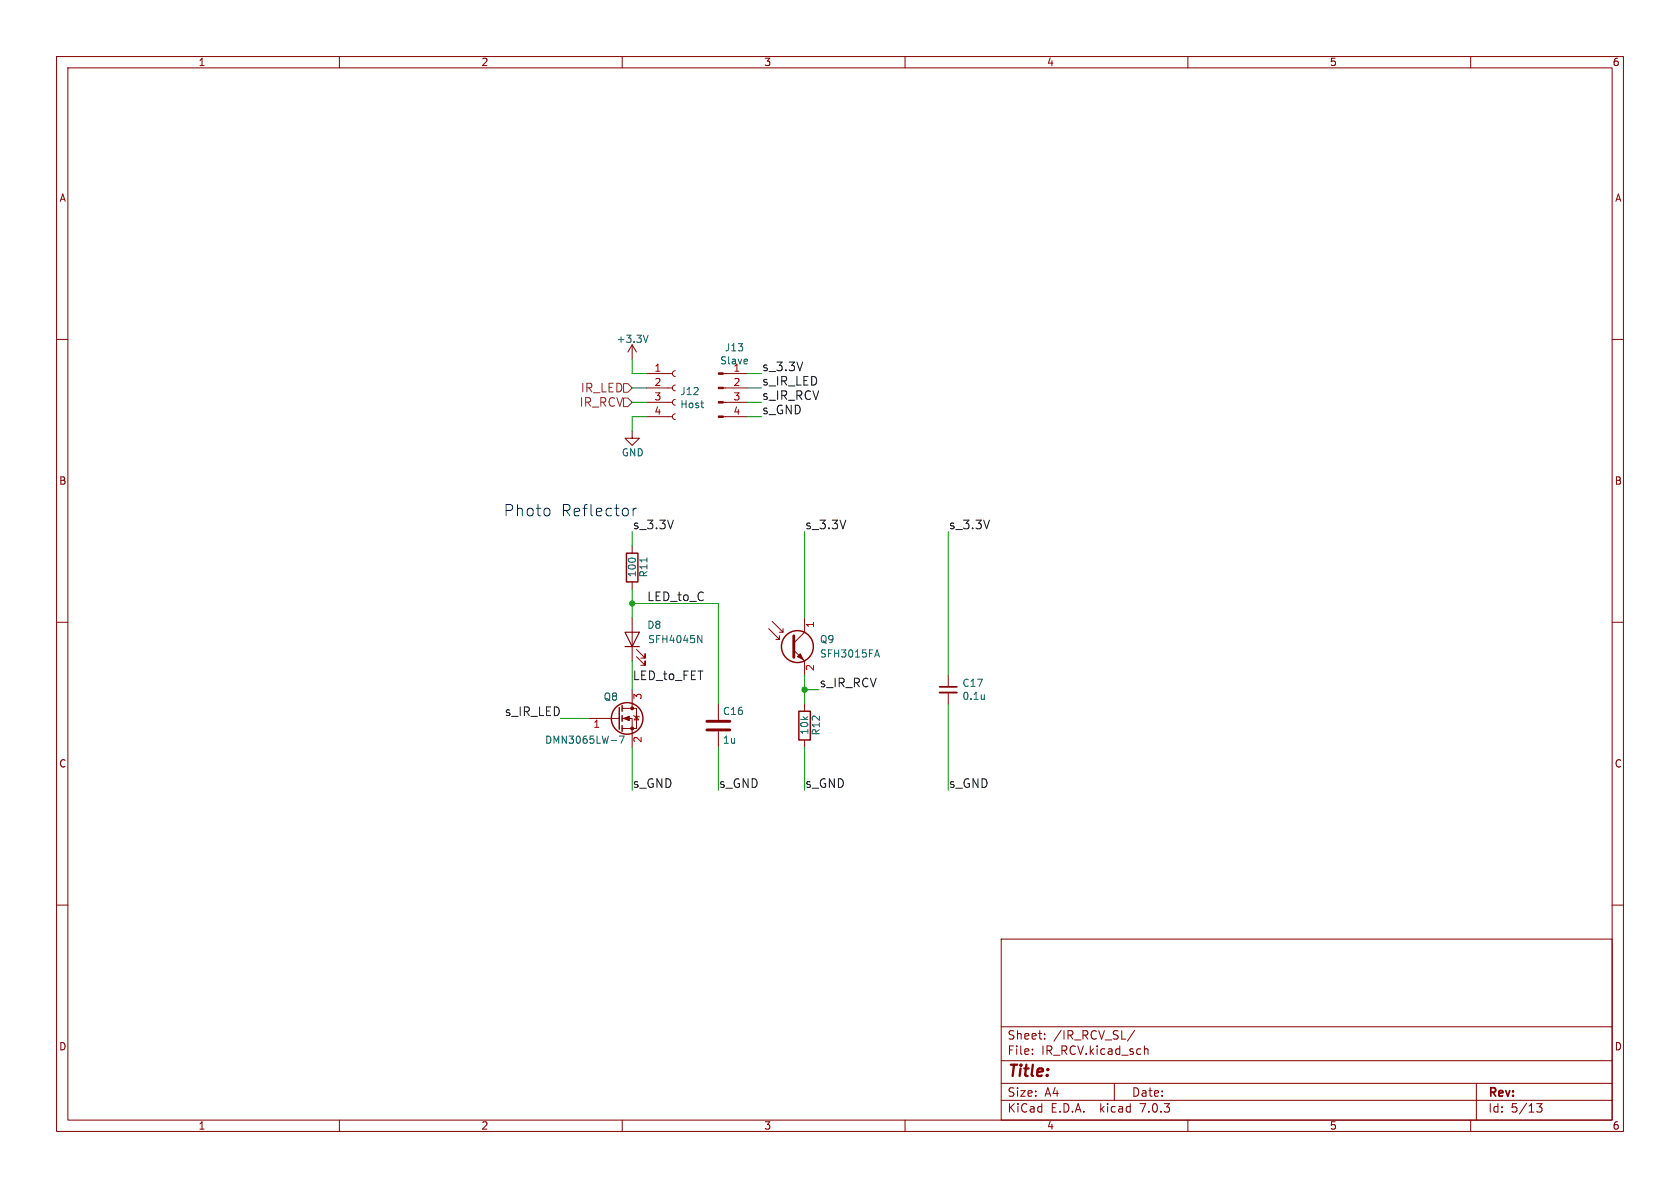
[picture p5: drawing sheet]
<svg xmlns="http://www.w3.org/2000/svg" width="297mm" height="210mm" viewBox="0 0 297 210" stroke-linecap="round" stroke-linejoin="round" font-family="sans-serif">
<g fill="none" stroke="#840000" stroke-width=".18">
<path d="M10 10h277v190h-277zM12 12h273v186h-273zM60 10v2M110 10v2M160 10v2M210 10v2M260 10v2M10 60h2M285 60h2M111.8 76.2v1.3h1.2l-1.2 1.2-1.3-1.2h1.3M111.8 61v2.5M111.8 61l-.8 1.2"/>
<path d="M111.8 61l.7 1.2M114.3 73.7h4.6M114.3 71.1h4.6M114.3 68.6h4.6M114.3 66h4.6M119.4 73.2l-.4 .1-.1 .3 .1 .4 .4 .2M119.4 70.6l-.4 .1-.1 .4 .1 .4 .4 .1M119.4 68.1l-.4 .1-.1 .4 .1 .3 .4 .2M119.4 65.5l-.4 .2-.1 .3 .1 .4 .4 .1M127.9 73.7h4.2M127.9 71.1h4.2M127.9 68.6h4.2"/>
<path d="M127.9 66h4.2M111.8 96.5v1.3M10 110h2M111.8 102.9v1.2M111.8 109.2v7.6M112.5 116.1l1.5 1.5v-.8v.8h-.7M112.5 114.8l1.5 1.5v-.7v.7h-.7M135.9 111.1l1.9 1.9v-.6M136.5 109.9l1.9 1.9v-.7M137.2 113h.6M137.8 111.8h.6M140.3 114.9l1.9 1.9v2.6"/>
<path d="M142.2 109.2v2.6l-1.9 1.9M167.6 119.4v2M285 110h2M104.1 127h5.4M110 127h1.8v5.1M110 125.2h2.5v3.6h-2.5M111.8 121.9v3.3M112 126.5l.1 .1h.8l.1 .1M112.5 126.6l.4 .7h-.8zM127 124.5v2.8M127 129.3v2.8M142.2 124.5v1.2"/>
<path d="M142.2 130.8v1.3M167.6 122.4v2.1M10 160h2M285 160h2M177 166h108v32h-108zM60 198v2M110 198v2M160 198v2M177 194.5h108M177 191.5h108M177 187.5h108M177 181.5h108"/>
<path d="M182.5 186.3v.1M182.5 185.5v.1M184.7 183.6v.1M184.7 182.8v.1M197 191.5v3M200.6 182.1l-1.3 2M202.3 184.9v1.5M202.3 185.5l.2-.1 .4 .1 .1 .9M210 198v2M260 198v2M261 191.5v6.5M271.7 195.1h.9l-.5 .6 .4 .1v.7l-.2 .1h-.4l-.2-.1"/>
</g>
<path d="M166.1 122.4h3.1" fill="none" stroke="#840000" stroke-width=".33"/>
<path d="M166.1 121.4h3.1" fill="none" stroke="#840000" stroke-width=".3"/>
<g fill="none" stroke="#006464" stroke-width=".18">
<path d="M113.7 59.3l.5 1.2 .4-1.2M123.9 71.2h.5M124.3 72.1h.1M132.1 63.5v.3l-.6 .1M111.3 98.7h.8M114.4 98.6v.8M123.4 112.3l.7 1.3v-1.3M154.7 115.8h.7M155.1 114.9l.4 1.2M108 130.9h1M109.5 130.1h.8l-.5 1.3M174 122.8v.8"/>
<path d="M174 123.5l-.2 .1"/>
</g>
<g fill="none" stroke="#840000" stroke-width=".25">
<path d="M110.7 97.8h2.1v5.1h-2.1zM109.5 125.1v3.8M110 124.7v1M110 126.5v1M110 128.3v1M141.2 125.7h2.1v5.1h-2.1z"/>
<circle cx="141" cy="114.3" r="2.82"/>
<circle cx="110.9" cy="127" r="2.79"/>
</g>
<path d="M110.5 111.8h2.5l-1.2 2.5zM110.5 114.3h2.5" fill="none" stroke="#840000" stroke-width=".2"/>
<g fill="#840000" stroke="#840000" stroke-width=".18">
<path d="M110.2 127l1.1-.4v.8z"/>
<path d="M127 73.5h.9v.3h-.9z"/>
<path d="M127 71h.9v.2h-.9z"/>
<path d="M127 68.5h.9v.2h-.9z"/>
<path d="M127 65.9h.9v.3h-.9z"/>
<path d="M141 116.1l.5-.5 .5 1z"/>
<circle cx="111.8" cy="128.8" r=".25"/>
<circle cx="111.8" cy="125.2" r=".25"/>
</g>
<path d="M140.3 112.4v3.8M125 129h4M125 127.5h4" fill="none" stroke="#840000" stroke-width=".51"/>
<path d="M110.2 70.4h.8l.8 .7-.8 .8h-.8zM110.2 67.8h.8l.8 .8-.8 .7h-.8z" fill="none" stroke="#725600" stroke-width=".18"/>
<path d="M97 89.9l.2 .3v.6l-.2 .3M111.9 89.8v1.4M112.5 89.8a.51 .51 0 0 0-.6 .4" fill="none" stroke="#0000c2" stroke-width=".18"/>
<g fill="none" stroke="#009600" stroke-width=".18">
<path d="M111.8 63.5v2.5h2.5M111.8 68.6h2.5M111.8 71.1h2.5M114.3 73.7h-2.5v2.5M132.1 68.6h2.5M132.1 73.7h2.5M132.1 66h2.5M132.1 71.1h2.5M111.8 94v2.5M142.2 94v15.2M167.6 94v25.4M111.8 106.7h15.2v17.8"/>
<path d="M111.8 104.1v5.1M111.8 116.8v5.1M142.2 119.4v5.1M99.1 127h5M111.8 132.1v7.6M127 132.1v7.6M142.2 132.1v7.6M142.2 121.9h2.6M167.6 124.5v15.2"/>
</g>
<g fill="#009600" stroke="#009600" stroke-width=".18">
<circle cx="111.8" cy="106.7" r=".46"/>
<circle cx="142.2" cy="121.9" r=".46"/>
</g>
<g font-size="2.8" fill="#0000c2">
<text x="88.9" y="91.4">Photo</text>
<text x="99" y="91.4">Reflector</text>
</g>
<text font-size="2.8" fill="#840000" x="178" y="190.8">Title:</text>
<g font-size="2.1" fill="#0f0f0f">
<text x="134.6" y="65.7">s_3.3V</text>
<text x="134.6" y="70.8">s_IR_RCV</text>
<text x="134.6" y="68.3">s_IR_LED</text>
<text x="134.6" y="73.3">s_GND</text>
<text x="111.8" y="93.7">s_3.3V</text>
<text x="142.2" y="93.7">s_3.3V</text>
<text x="167.6" y="93.7">s_3.3V</text>
<text x="114.3" y="106.4">LED_to_C</text>
<text x="111.8" y="120.3">LED_to_FET</text>
<text x="144.8" y="121.6">s_IR_RCV</text>
<text x="89" y="126.7">s_IR_LED</text>
<text x="111.8" y="139.4">s_GND</text>
<text x="127" y="139.4">s_GND</text>
<text x="142.2" y="139.4">s_GND</text>
<text x="167.6" y="139.4">s_GND</text>
</g>
<g font-size="2.1" fill="#725600">
<text x="102.5" y="69.5">IR_LED</text>
<text x="102.3" y="72.1">IR_RCV</text>
</g>
<g font-size="2.1" fill="#840000">
<text x="178" y="183.9">Sheet:</text>
<text x="186.2" y="183.9">/IR_RCV_SL/</text>
<text x="178" y="186.6">File:</text>
<text x="184" y="186.6">IR_RCV.kicad_sch</text>
<text x="178" y="196.8">KiCad</text>
<text x="178" y="194">Size:</text>
<text x="184.6" y="194">A4</text>
<text x="185.7" y="196.8">E.D.A.</text>
<text x="194.4" y="196.8">kicad</text>
<text x="200" y="194">Date:</text>
<text x="201.5" y="196.8">7.0.3</text>
<text x="263" y="194.2">Rev:</text>
<text x="263" y="196.8">Id:</text>
<text x="267" y="196.8">5/13</text>
</g>
<g font-size="1.8" fill="#840000">
<text x="35" y="11.8">1</text>
<text x="85" y="11.8">2</text>
<text x="135" y="11.8">3</text>
<text x="185" y="11.8">4</text>
<text x="235" y="11.8">5</text>
<text x="285" y="11.8">6</text>
<text x="10.4" y="35.8">A</text>
<text x="285.4" y="35.8">A</text>
<text x="10.3" y="85.8">B</text>
<text x="285.3" y="85.8">B</text>
<text x="10.3" y="135.8">C</text>
<text x="285.3" y="135.8">C</text>
<text x="10.3" y="185.8">D</text>
<text x="285.3" y="185.8">D</text>
<text x="35" y="199.8">1</text>
<text x="85" y="199.8">2</text>
<text x="135" y="199.8">3</text>
<text x="185" y="199.8">4</text>
<text x="235" y="199.8">5</text>
<text x="285" y="199.8">6</text>
</g>
<g font-size="1.8" fill="#006464">
<text x="108.9" y="60.8">+3.3V</text>
<text x="127.1" y="64.6">Slave</text>
<text x="128" y="62.3">J13</text>
<text x="129.5" y="65.8">1</text>
<text x="120.1" y="70">J12</text>
<text x="120.1" y="72.3">Host</text>
<text x="109.8" y="80.8">GND</text>
<text x="112.6" y="102.2" transform="rotate(-90 112.6 102.2)">100</text>
<text x="114.6" y="102.2" transform="rotate(-90 114.6 102.2)">R11</text>
<text x="114.3" y="111.3">D8</text>
<text x="114.4" y="113.9">SFH4045N</text>
<text x="144.8" y="113.9">Q9</text>
<text x="144.8" y="116.4">SFH3015FA</text>
<text x="106.5" y="124">Q8</text>
<text x="170" y="121.6">C17</text>
<text x="170" y="123.9">0.1u</text>
<text x="96.2" y="131.6">DMN3065LW-7</text>
<text x="127.6" y="126.6">C16</text>
<text x="127.6" y="131.6">1u</text>
<text x="143.1" y="130.1" transform="rotate(-90 143.1 130.1)">10k</text>
<text x="145.1" y="130.2" transform="rotate(-90 145.1 130.2)">R12</text>
</g>
<g font-size="1.8" fill="#a90000">
<text x="115.5" y="65.8">1</text>
<text x="115.5" y="68.3">2</text>
<text x="115.5" y="70.9">3</text>
<text x="129.5" y="68.3">2</text>
<text x="129.5" y="70.9">3</text>
<text x="115.5" y="73.4">4</text>
<text x="129.5" y="73.4">4</text>
<text x="144.1" y="111.2" transform="rotate(-90 144.1 111.2)">1</text>
<text x="144.1" y="118.8" transform="rotate(-90 144.1 118.8)">2</text>
<text x="113.7" y="123.9" transform="rotate(-90 113.7 123.9)">3</text>
<text x="104.7" y="128.9">1</text>
<text x="113.7" y="131.5" transform="rotate(-90 113.7 131.5)">2</text>
</g>
</svg>
